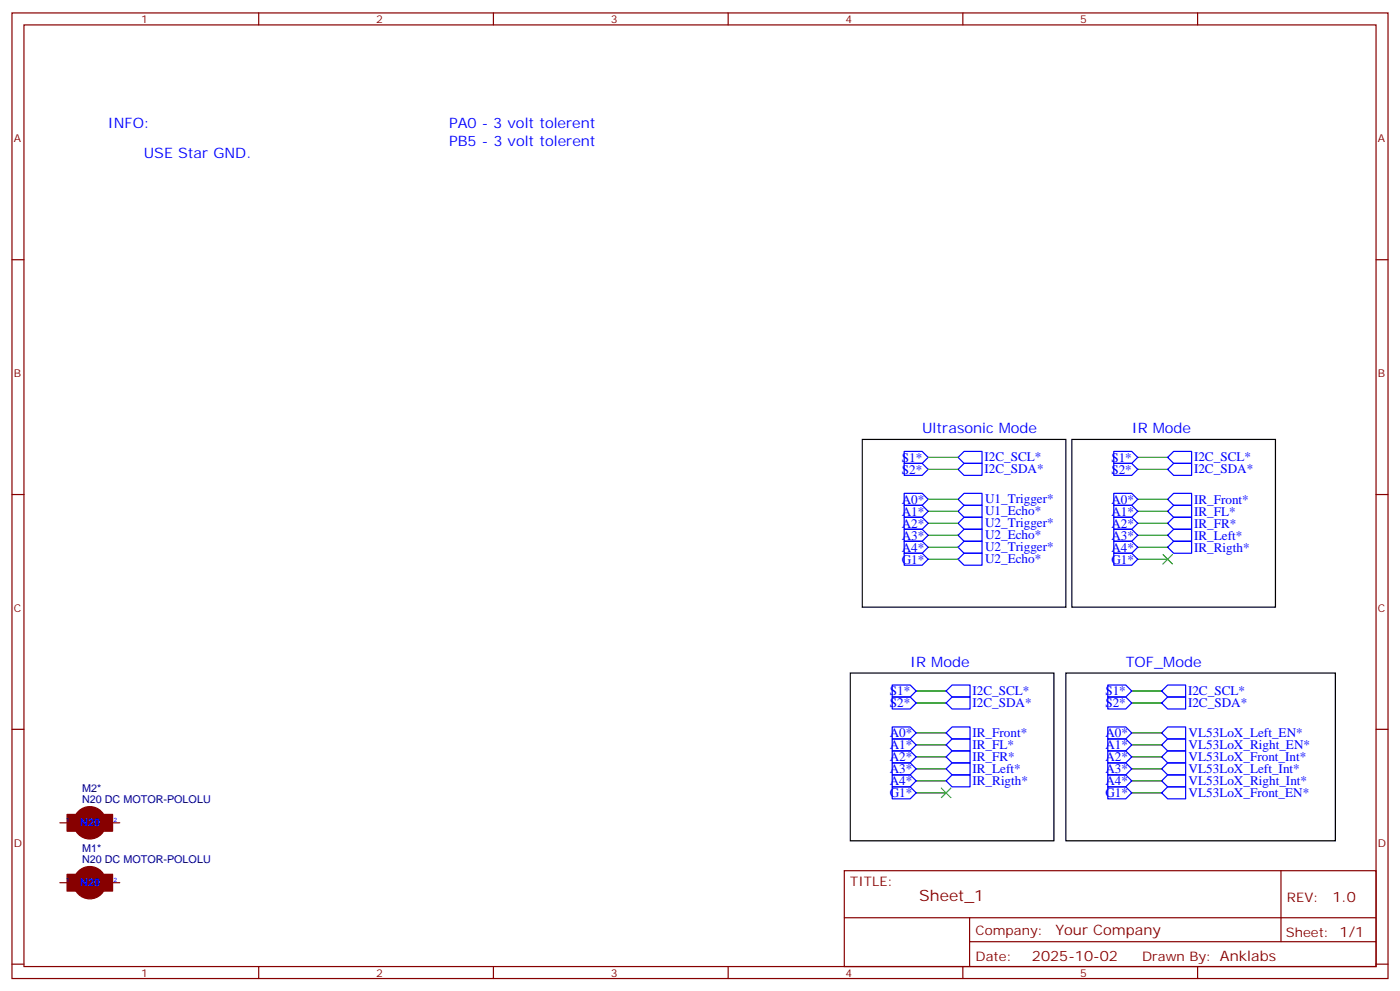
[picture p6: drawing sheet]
<svg xmlns="http://www.w3.org/2000/svg" width="412mm" height="292mm" viewBox="0 0 412 292" stroke-linecap="round" stroke-linejoin="round" font-family="sans-serif">
<g fill="none" stroke="#870000" stroke-width=".35">
<path d="M3.5 3.8h405.4v284.3h-405.4zM7.1 7.3h398.2v277.3h-398.2zM76.2 3.8v3.5M145.3 3.8v3.5M214.5 3.8v3.5M283.6 3.8v3.5M352.8 3.8v3.5M3.5 76.5h3.6M405.3 76.5h3.6M3.5 145.6h3.6M405.3 145.6h3.6M3.5 214.8h3.6"/>
<path d="M405.3 214.8h3.6M17.6 259.9h2.2M17.6 242.3h2.2M33.2 259.9h2.1M33.2 242.3h2.1M248.7 256.4h156.6v28.2h-156.6zM377.3 256.4v20.9M248.7 270.2h156.5M285.6 277.3h119.6M285.6 270.2v14.2M3.5 283.9h3.6M76.2 284.6v3.5"/>
<path d="M145.3 284.6v3.5M214.5 284.6v3.5M283.6 284.6v3.5M352.8 284.6v3.5M405.3 283.9h3.6"/>
</g>
<g fill="none" stroke="#008700" stroke-width=".35">
<path d="M273.4 134.7h8.8M273.4 138.2h8.8M335.1 134.7h8.9M335.1 138.2h8.9M273.4 147h8.8M273.4 150.6h8.8M273.4 154.1h8.8M273.4 157.6h8.8M335.1 147h8.9M335.1 150.6h8.9M335.1 154.1h8.9M335.1 157.6h8.9"/>
<path d="M273.4 164.7h8.8M273.4 161.1h8.8M335.1 164.7h8.9M335.1 161.1h8.9M269.9 215.8h8.8M269.9 219.4h8.8M269.9 207h8.8M269.9 203.5h8.8M333.4 215.8h8.8M333.4 219.4h8.8M333.4 207h8.8M333.4 203.5h8.8"/>
<path d="M269.9 233.5h8.8M269.9 222.9h8.8M269.9 226.4h8.8M269.9 229.9h8.8M333.4 233.5h8.8M333.4 222.9h8.8M333.4 226.4h8.8M333.4 229.9h8.8"/>
</g>
<path d="M342.5 163.3l2.9 2.8M345.4 163.3l-2.9 2.8M277.3 232.1l2.8 2.8M280.1 232.1l-2.8 2.8" fill="none" stroke="#3c3" stroke-width=".35"/>
<g fill="none" stroke="#00f" stroke-width=".35">
<path d="M266.3 132.9h5.3l1.8 1.8-1.8 1.8h-5.3zM266.3 136.5h5.3l1.8 1.7-1.8 1.8h-5.3zM282.2 134.7l1.8-1.8h5.3v3.6h-5.3zM282.2 138.2l1.8-1.7h5.3v3.5h-5.3zM328.1 136.5h5.3l1.7 1.7-1.7 1.8h-5.3zM328.1 132.9h5.3l1.7 1.8-1.7 1.8h-5.3zM344 138.2l1.7-1.7h5.3v3.5h-5.3zM345.7 132.9h5.3v3.6h-5.3l-1.7-1.8zM266.3 159.4h5.3l1.8 1.7-1.8 1.8h-5.3zM266.3 145.3h5.3l1.8 1.7-1.8 1.8h-5.3zM266.3 148.8h5.3l1.8 1.8-1.8 1.7h-5.3zM266.3 152.3h5.3l1.8 1.8-1.8 1.8h-5.3z"/>
<path d="M266.3 155.9h5.3l1.8 1.7-1.8 1.8h-5.3zM282.2 147l1.8-1.7h5.3v3.5h-5.3zM282.2 150.6l1.8-1.8h5.3v3.5h-5.3zM282.2 154.1l1.8-1.8h5.3v3.6h-5.3zM282.2 157.6l1.8-1.7h5.3v3.5h-5.3zM328.1 155.9h5.3l1.7 1.7-1.7 1.8h-5.3zM328.1 152.3h5.3l1.7 1.8-1.7 1.8h-5.3zM328.1 148.8h5.3l1.7 1.8-1.7 1.7h-5.3zM328.1 145.3h5.3l1.7 1.7-1.7 1.8h-5.3zM328.1 159.4h5.3l1.7 1.7-1.7 1.8h-5.3zM344 147l1.7-1.7h5.3v3.5h-5.3zM344 154.1l1.7-1.8h5.3v3.6h-5.3z"/>
<path d="M345.7 148.8h5.3v3.5h-5.3l-1.7-1.7zM345.7 155.9h5.3v3.5h-5.3l-1.7-1.8zM266.3 162.9h5.3l1.8 1.8-1.8 1.7h-5.3zM282.2 164.7l1.8-1.8h5.3v3.5h-5.3zM282.2 161.1l1.8-1.7h5.3v3.5h-5.3zM328.1 162.9h5.3l1.7 1.8-1.7 1.7h-5.3zM344 161.1l1.7-1.7h5.3v3.5h-5.3zM262.8 205.2h5.3l1.8 1.8-1.8 1.8h-5.3zM262.8 201.7h5.3l1.8 1.8-1.8 1.7h-5.3zM262.8 217.6h5.3l1.8 1.8-1.8 1.7h-5.3zM262.8 214.1h5.3l1.8 1.7-1.8 1.8h-5.3zM278.7 219.4l1.8-1.8h5.3v3.5h-5.3z"/>
<path d="M278.7 215.8l1.8-1.7h5.3v3.5h-5.3zM278.7 207l1.8-1.8h5.3v3.6h-5.3zM278.7 203.5l1.8-1.8h5.3v3.5h-5.3zM326.3 205.2h5.3l1.8 1.8-1.8 1.8h-5.3zM326.3 201.7h5.3l1.8 1.8-1.8 1.7h-5.3zM326.3 217.6h5.3l1.8 1.8-1.8 1.7h-5.3zM326.3 214.1h5.3l1.8 1.7-1.8 1.8h-5.3zM342.2 219.4l1.8-1.8h5.2v3.5h-5.2zM342.2 215.8l1.8-1.7h5.2v3.5h-5.2zM342.2 207l1.8-1.8h5.2v3.6h-5.2zM342.2 203.5l1.8-1.8h5.2v3.5h-5.2zM262.8 224.6h5.3l1.8 1.8-1.8 1.8h-5.3z"/>
<path d="M262.8 221.1h5.3l1.8 1.8-1.8 1.7h-5.3zM262.8 228.2h5.3l1.8 1.7-1.8 1.8h-5.3zM262.8 231.7h5.3l1.8 1.8-1.8 1.7h-5.3zM278.7 229.9l1.8-1.7h5.3v3.5h-5.3zM278.7 226.4l1.8-1.8h5.3v3.6h-5.3zM278.7 222.9l1.8-1.8h5.3v3.5h-5.3zM326.3 224.6h5.3l1.8 1.8-1.8 1.8h-5.3zM326.3 221.1h5.3l1.8 1.8-1.8 1.7h-5.3zM326.3 228.2h5.3l1.8 1.7-1.8 1.8h-5.3zM326.3 231.7h5.3l1.8 1.8-1.8 1.7h-5.3zM342.2 229.9l1.8-1.7h5.2v3.5h-5.2zM342.2 226.4l1.8-1.8h5.2v3.6h-5.2z"/>
<path d="M342.2 233.5l1.8-1.8h5.2v3.5h-5.2zM342.2 222.9l1.8-1.8h5.2v3.5h-5.2z"/>
</g>
<path d="M254 129.4h60v49.4h-60zM315.7 129.4h60v49.4h-60zM250.5 198.2h59.9v49.4h-59.9zM314 198.2h79.3v49.4h-79.3z" fill="none" stroke="#000" stroke-width=".35"/>
<g fill="#870000" stroke="#870000" stroke-width=".35">
<path d="M30.7 257.5h2.5v4.9h-2.5z"/>
<path d="M19.8 257.5h2.8v4.9h-2.8z"/>
<path d="M30.7 239.8h2.5v5h-2.5z"/>
<path d="M19.8 239.8h2.8v5h-2.8z"/>
<circle cx="26.5" cy="259.9" r="4.8"/>
<circle cx="26.5" cy="242.3" r="4.8"/>
</g>
<text font-size="4.6" fill="#800" x="270.8" y="265.4">Sheet_1</text>
<g font-size="4.2" fill="#00f">
<text x="31.7" y="37.7">INFO:</text>
<text x="132.3" y="37.7">PA0 - 3 volt tolerent</text>
<text x="42.3" y="46.5">USE Star GND.</text>
<text x="132.3" y="43">PB5 - 3 volt tolerent</text>
<text x="271.6" y="127.6">Ultrasonic Mode</text>
<text x="333.4" y="127.6">IR Mode</text>
<text x="268.1" y="196.4">IR Mode</text>
<text x="331.6" y="196.4">TOF_Mode</text>
</g>
<g font-size="4.2" fill="#800">
<text x="392.5" y="265.7">1.0</text>
<text x="310.9" y="275.2">Your Company</text>
<text x="304" y="283">2025-10-02</text>
</g>
<g font-size="3.9" fill="#00f">
<text x="265.6" y="136">S1*</text>
<text x="290" y="135.9">I2C_SCL*</text>
<text x="327.4" y="136">S1*</text>
<text x="351.7" y="135.9">I2C_SCL*</text>
<text x="265.6" y="139.5">S2*</text>
<text x="290" y="139.4">I2C_SDA*</text>
<text x="327.4" y="139.5">S2*</text>
<text x="351.7" y="139.4">I2C_SDA*</text>
<text x="265.6" y="148.3">A0*</text>
<text x="290.2" y="148.2">U1_Trigger*</text>
<text x="327.4" y="148.3">A0*</text>
<text x="351.7" y="148.4">IR_Front*</text>
<text x="265.6" y="151.8">A1*</text>
<text x="265.6" y="155.4">A2*</text>
<text x="290.2" y="151.8">U1_Echo*</text>
<text x="290.2" y="155.3">U2_Trigger*</text>
<text x="327.4" y="155.4">A2*</text>
<text x="327.4" y="151.8">A1*</text>
<text x="351.7" y="151.9">IR_FL*</text>
<text x="351.7" y="155.5">IR_FR*</text>
<text x="265.6" y="158.9">A3*</text>
<text x="290.2" y="158.8">U2_Echo*</text>
<text x="327.4" y="158.9">A3*</text>
<text x="351.7" y="159">IR_Left*</text>
<text x="265.6" y="165.9">G1*</text>
<text x="265.6" y="162.4">A4*</text>
<text x="290.2" y="165.9">U2_Echo*</text>
<text x="290.2" y="162.3">U2_Trigger*</text>
<text x="327.4" y="162.4">A4*</text>
<text x="327.4" y="165.9">G1*</text>
<text x="351.7" y="162.5">IR_Rigth*</text>
<text x="262.1" y="208.3">S2*</text>
<text x="262.1" y="204.8">S1*</text>
<text x="286.5" y="208.2">I2C_SDA*</text>
<text x="286.5" y="204.7">I2C_SCL*</text>
<text x="325.6" y="208.3">S2*</text>
<text x="325.6" y="204.8">S1*</text>
<text x="350" y="208.2">I2C_SDA*</text>
<text x="350" y="204.7">I2C_SCL*</text>
<text x="262.1" y="220.6">A1*</text>
<text x="262.1" y="217.1">A0*</text>
<text x="286.5" y="220.6">IR_FL*</text>
<text x="286.5" y="217">IR_Front*</text>
<text x="325.6" y="220.6">A1*</text>
<text x="325.6" y="217.1">A0*</text>
<text x="350.1" y="220.6">VL53LoX_Right_EN*</text>
<text x="350.1" y="217">VL53LoX_Left_EN*</text>
<text x="262.1" y="227.7">A3*</text>
<text x="262.1" y="224.2">A2*</text>
<text x="286.5" y="224.1">IR_FR*</text>
<text x="286.5" y="227.6">IR_Left*</text>
<text x="325.6" y="227.7">A3*</text>
<text x="325.6" y="224.2">A2*</text>
<text x="350.1" y="227.6">VL53LoX_Left_Int*</text>
<text x="350.1" y="224.1">VL53LoX_Front_Int*</text>
<text x="262.1" y="231.2">A4*</text>
<text x="286.5" y="231.1">IR_Rigth*</text>
<text x="325.6" y="231.2">A4*</text>
<text x="350.1" y="231.1">VL53LoX_Right_Int*</text>
<text x="262.1" y="234.7">G1*</text>
<text x="325.6" y="234.7">G1*</text>
<text x="350.1" y="234.7">VL53LoX_Front_EN*</text>
</g>
<g font-size="3.9" fill="#800">
<text x="250.5" y="261">TITLE:</text>
<text x="379.1" y="265.7">REV:</text>
<text x="287.4" y="275.2">Company:</text>
<text x="378.7" y="275.8">Sheet: 1/1</text>
<text x="287.4" y="282.9">Date:</text>
<text x="336.4" y="282.9">Drawn By: Anklabs</text>
</g>
<g font-size="3.2" fill="#800">
<text x="41.6" y="6.8">1</text>
<text x="110.8" y="6.8">2</text>
<text x="179.9" y="6.8">3</text>
<text x="249.1" y="6.8">4</text>
<text x="318.2" y="6.8">5</text>
<text x="4.1" y="41.9">A</text>
<text x="405.9" y="41.9">A</text>
<text x="4.1" y="111.1">B</text>
<text x="405.9" y="111.1">B</text>
<text x="4.1" y="180.2">C</text>
<text x="405.9" y="180.2">C</text>
<text x="4.1" y="249.3">D</text>
<text x="405.9" y="249.3">D</text>
<text x="41.6" y="287.6">1</text>
<text x="110.8" y="287.6">2</text>
<text x="179.9" y="287.6">3</text>
<text x="249.1" y="287.6">4</text>
<text x="318.2" y="287.6">5</text>
</g>
<g font-size="3.2" fill="#000080">
<text x="24.2" y="233.2">M2*</text>
<text x="24.2" y="236.5">N20 DC MOTOR-POLOLU</text>
<text x="24.2" y="250.8">M1*</text>
<text x="24.2" y="254.1">N20 DC MOTOR-POLOLU</text>
</g>
<g font-size="3.2" fill="#00f">
<text x="23.6" y="243.3">N20</text>
<text x="23.6" y="261">N20</text>
</g>
<g font-size="1.8" fill="#00f">
<text x="19.4" y="241.9">1</text>
<text x="33.5" y="241.9">2</text>
<text x="19.4" y="259.6">1</text>
<text x="33.5" y="259.6">2</text>
</g>
</svg>
